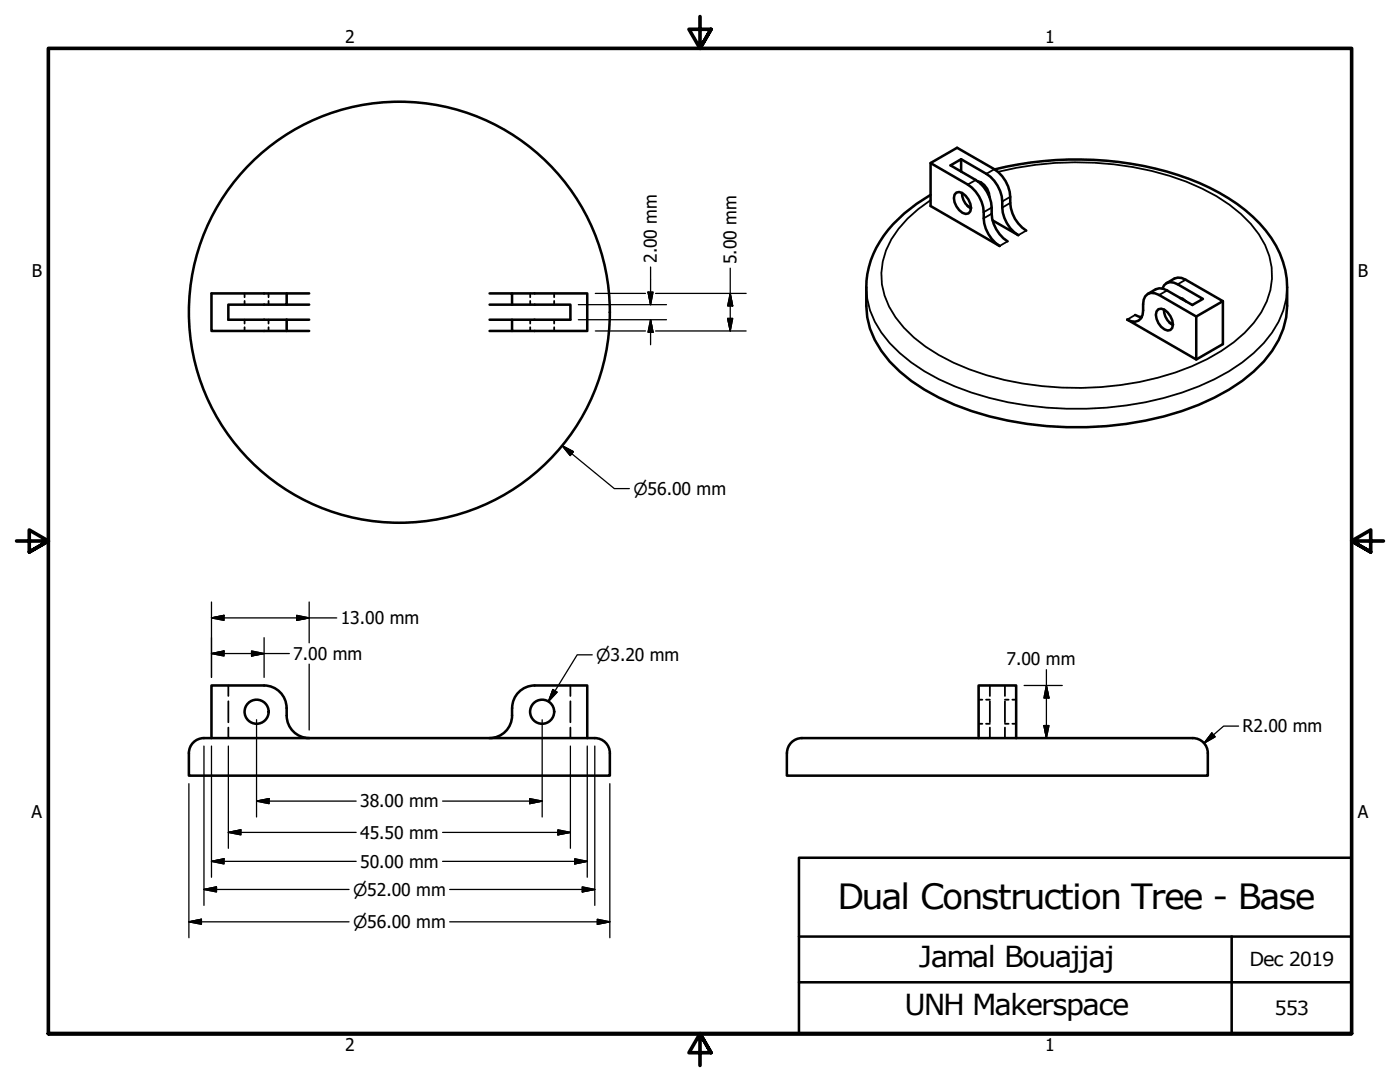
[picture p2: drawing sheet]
<svg xmlns="http://www.w3.org/2000/svg" width="279mm" height="216mm" viewBox="0 0 279 216" stroke-linecap="round" stroke-linejoin="round" font-family="sans-serif">
<!-- layer: Visible (ANSI) -->
<g fill="none" stroke="#000" stroke-width=".51">
<path d="M185.7 32.5v8.6l13.8 8a7.2 7.2 0 0 1-3.2-6.8 7 7 0 0 0-3.2-5.5l-7.4-4.3 5.3-3 7.4 4.3a7.1 7.1 0 0 1 3.2 6.7 7 7 0 0 0 3.2 5.5M190.9 38.4a2.14 2.14 0 0 1 2.4 1.4 2.09 2.09 0 0 1 0 2.8 2.11 2.11 0 0 1-2.4-1.4 2.09 2.09 0 0 1 0-2.8zM191.8 34.2v-2.4l-2.1 1.2 5 2.9a7.1 7.1 0 0 1 3.2 6.8 7 7 0 0 0 3.2 5.5M191.8 31.8l5 2.9a7.1 7.1 0 0 1 3.2 6.7 7 7 0 0 0 3.2 5.5l-5.1-2.9M192 38.5a3.6 3.6 0 0 0 1.8 3.1M195.1 36.2a3.3 3.3 0 0 1 2.4 3.1M195.7 36.3v.3M198.5 33.8a66.7 66.7 0 0 1 40.9 2.7 32.9 32.9 0 0 1 14.3 11 17.8 17.8 0 0 1 3.2 9.8v3.7a17.8 17.8 0 0 1-6.7 13.1 45.3 45.3 0 0 1-21.6 9.8 68.4 68.4 0 0 1-38.1-3.1 32.4 32.4 0 0 1-14.6-10.8 15.4 15.4 0 0 1-3-9 22.8 22.8 0 0 1 .9-9 23.2 23.2 0 0 1 9.1-11.3l2.8-1.8M57.2 58.5h-15v7.5h15M61.7 58.5h-4.5v2.3h-11.6v3h16.1M97.7 58.5h4.5v2.3M102.2 58.5h15v7.5h-15v-2.2h-4.5"/>
<path d="M193.1 41.1l.7 .4M232 57.6a1.68 1.68 0 0 1 2.2-1.2l5.9 3.2-2.1 1.3-5.9-3.3-.8-.1-.6 .2-1.6 1M232.8 56.5l1.6-.9 .6-.2 .8 .1 8.3 4.6-5.4 3.1-7.4-4.3a1.95 1.95 0 0 0-2.2-.3 1.95 1.95 0 0 0-1 2.1v1.2a1.94 1.94 0 0 1-.9 2.1 1.94 1.94 0 0 1-2.2-.2l13.7 7.9 5.4-3v-8.6M235.5 59.5l.6 .2 .6 .4M236 59.6v.1M57.2 63.8v2.2h4.5M57.2 60.8h4.5M97.7 60.8h16.1v3h-11.6M97.7 66h4.5M226.5 62.8l1.4 .5M231.2 61.7a2.06 2.06 0 0 1 2.4 1.4 2.09 2.09 0 0 1 0 2.7 2.15 2.15 0 0 1-2.4-1.3 2.09 2.09 0 0 1 0-2.8zM232.3 61.8a3.6 3.6 0 0 0 1.8 3.1"/>
<path d="M233.4 64.3l.7 .4M238.7 63.2v8.5M38.4 148.4a2.99 2.99 0 0 1 2.3-1.1h78a2.99 2.99 0 0 1 3 3v4.5h-84v-4.5l.1-.7zM57.2 141.3a4.5 4.5 0 0 0-4.5-4.5h-10.5v10.5M57.2 141.3a5.2 5.2 0 0 0 1.6 4.9 4.5 4.5 0 0 0 2.9 1.1M102.2 141.3a5.2 5.2 0 0 1-1.6 4.9 4.5 4.5 0 0 1-2.9 1.1M102.2 141.3a4.5 4.5 0 0 1 4.5-4.5h10.5v10.5M157.1 150.3a2.99 2.99 0 0 1 2.9-3h78.1a2.99 2.99 0 0 1 2.9 3v4.5h-84v-4.5M195.3 147.3v-10.5h7.5v10.5"/>
<circle cx="79.7" cy="62.3" r="42"/>
<circle cx="51.2" cy="142" r="2.4"/>
<circle cx="108.2" cy="142" r="2.4"/>
</g>
<!-- layer: Hidden (ANSI) -->
<g fill="none" stroke="#000" stroke-width=".36">
<path d="M48.8 58.5v.8M53.6 58.5v.8M105.8 58.5v.8M110.6 58.5v.8M48.8 60v.8M48.8 63.8v.8M48.8 65.3v.7M53.6 60v.8M53.6 63.8v.8M53.6 65.3v.7M105.8 60v.8M105.8 63.8v.8"/>
<path d="M105.8 65.3v.7M110.6 60v.8M110.6 63.8v.8M110.6 65.3v.7M45.6 136.8v2.1M45.6 139.9v4.2M113.8 136.8v2.1M113.8 139.9v4.2M195.3 139.6h.7M196.8 139.6h.7M197.5 136.8v2.1M197.5 139.9v4.2"/>
<path d="M200.6 136.8v2.1M200.6 139.9v4.2M200.6 139.6h.7M202 139.6h.8M45.6 145.2v2.1M113.8 145.2v2.1M195.3 144.4h.7M196.8 144.4h.7M197.5 145.2v2.1M200.6 145.2v2.1M200.6 144.4h.7M202 144.4h.8"/>
</g>
<!-- layer: Visible Narrow (ANSI) -->
<g fill="none" stroke="#000" stroke-width=".36">
<path d="M194.7 35.9l-1.6 .9M198.4 33.8l-1.6 .9M199.2 34.3a64.2 64.2 0 0 1 37.5 1.9 30.6 30.6 0 0 1 14.5 10.5 14.1 14.1 0 0 1-1 17.7 34.2 34.2 0 0 1-15.7 9.9 64 64 0 0 1-41-.6 31 31 0 0 1-14.8-10.4 14 14 0 0 1 .6-17.6l1.8-2.1 2.2-1.9 2.4-1.8M201.6 39.3l-1.6 .9M172.9 57.3a17.7 17.7 0 0 0 6.7 13.1 42.8 42.8 0 0 0 17.8 9 69.1 69.1 0 0 0 41.8-2.3 32.5 32.5 0 0 0 14.7-10.7 15.8 15.8 0 0 0 3-9.1M197.9 42.7l-1.6 .9M197.9 41.4l-1.6 .9M201.1 48.2l-1.6 .9M201.6 40.5l-1.6 .9M204.8 46l-1.6 .9M232.9 58l-1.6 .9M236.6 55.8l-1.6 .9"/>
<path d="M226.5 62.8l-1.5 1"/>
</g>
<!-- layer: Border (ANSI) -->
<path d="M139.7 3.3v6.4l-2.2-3.9h4.4l-2.2 3.9 2.2-3.9M3.3 107.9h6.4l-3.9-2.2v4.5l3.9-2.3-3.9 2.3M276.1 107.9h-6.4l3.9-2.2v4.5l-3.9-2.3 3.9 2.3M9.7 206.2v-196.5h260v196.5h-260h260M141.9 210.1l-2.2-3.9 2.2 3.9h-4.4l2.2-3.9v6.4" fill="none" stroke="#000" stroke-width=".72"/>
<!-- layer: Title (ANSI) -->
<path d="M159.4 171.2h110.3v35h-110.3zM159.4 196h110.3M159.4 186.9h110.3M245.8 186.9v19.3" fill="none" stroke="#000" stroke-width=".51"/>
<!-- layer: Dimension (ANSI) -->
<g fill="none" stroke="#000" stroke-width=".25">
<path d="M118.8 58.5h10M129.3 58.3h1l-.5 2.5zM129.8 53.3v7.5M130.8 58.5h18.1M145.7 58.5l.5 2.5h-1zM145.7 53.5v12.5M115.4 63.8h17.6M115.4 60.8h17.6M118.8 66h10M129.8 63.8l.5 2.5h-1zM129.8 63.8v5M130.8 66h18.1"/>
<path d="M145.2 63.5h1l-.5 2.5zM112.2 88.9l2.2 1.2-.6 .8zM112.2 88.9l10.4 8.6h3M42.2 130.4l2.5-.5v1zM42.2 123.3l2.5-.5v1zM42.2 120.1v15.1M42.2 130.4h15.5M42.2 123.3h25M50.2 129.9l2.5 .5-2.5 .5zM52.7 127.2v8M59.2 122.8l2.5 .5-2.5 .5zM61.7 120.1v8.2"/>
<path d="M61.7 132.5v13.2M110.3 137.6l.9 .5-1.7 1.9zM118.2 130.7h-3l-5.7 9.3M204.4 136.8h7.6M208.8 136.8l.5 2.5h-1zM208.8 133.6v13.7M37.7 156.4v30.7M40.7 148.9v31.8M42.2 148.9v26.1M45.6 148.9v20.4M51.2 159.9l2.5-.5v1zM51.2 159.9h19.9"/>
<path d="M51.2 143.6v19.4M88.3 159.9h19.9M105.7 159.4l2.5 .5-2.5 .5zM108.2 143.6v19.4M113.8 148.9v20.4M117.2 148.9v26.1M118.7 148.9v31.8M121.7 156.4v30.7M204.4 147.3h7.6M208.3 144.8h1l-.5 2.5zM241.9 146.3l.6 .7-2.2 1.3zM247.2 144.9h-3l-3.9 3.4"/>
<path d="M40.7 177.5l2.5-.5v1zM40.7 177.5h29M42.2 171.9l2.5-.5v1zM42.2 171.9h28.9M45.6 166.1l2.5-.5v1zM45.6 166.1h25.5M88.3 166.1h25.5M88.3 171.9h28.9M89.7 177.5h29M111.3 165.6l2.5 .5-2.5 .5zM114.7 171.4l2.5 .5-2.5 .5zM116.2 177l2.5 .5-2.5 .5z"/>
<path d="M37.7 183.9l2.5-.5v1zM37.7 183.9h32M89.7 183.9h32M119.2 183.4l2.5 .5-2.5 .5z"/>
</g>
<g fill="#000" stroke="#000" stroke-width=".25">
<path d="M129.3 58.3l.5 2.5zM129.3 58.3h1l-.5 2.5zM129.8 63.8l.5 2.5zM129.8 63.8l.5 2.5h-1zM145.2 63.5l.5 2.5zM145.2 63.5h1l-.5 2.5zM145.7 58.5l.5 2.5zM145.7 58.5l.5 2.5h-1zM112.2 88.9l2.2 1.2zM112.2 88.9l2.2 1.2-.6 .8zM42.2 130.4l2.5-.5zM42.2 130.4l2.5-.5v1z"/>
<path d="M42.2 123.3l2.5-.5zM42.2 123.3l2.5-.5v1zM50.2 130.9l2.5-.5zM50.2 129.9l2.5 .5-2.5 .5zM59.2 123.8l2.5-.5zM59.2 122.8l2.5 .5-2.5 .5zM110.3 137.6l-.8 2.4zM110.3 137.6l.9 .5-1.7 1.9zM208.8 136.8l.5 2.5zM208.8 136.8l.5 2.5h-1zM51.2 159.9l2.5-.5zM51.2 159.9l2.5-.5v1z"/>
<path d="M208.3 144.8l.5 2.5zM208.3 144.8h1l-.5 2.5zM241.9 146.3l-1.6 2zM241.9 146.3l.6 .7-2.2 1.3zM40.7 177.5l2.5-.5zM40.7 177.5l2.5-.5v1zM42.2 171.9l2.5-.5zM42.2 171.9l2.5-.5v1zM45.6 166.1l2.5-.5zM45.6 166.1l2.5-.5v1zM105.7 160.4l2.5-.5zM105.7 159.4l2.5 .5-2.5 .5z"/>
<path d="M111.3 166.6l2.5-.5zM111.3 165.6l2.5 .5-2.5 .5zM114.7 172.4l2.5-.5zM114.7 171.4l2.5 .5-2.5 .5zM116.2 178l2.5-.5zM116.2 177l2.5 .5-2.5 .5zM37.7 183.9l2.5-.5zM37.7 183.9l2.5-.5v1zM119.2 184.4l2.5-.5zM119.2 183.4l2.5 .5-2.5 .5z"/>
</g>
<text font-size="6.9" x="167.1" y="181.3">Dual Construction Tree - Base</text>
<g font-size="5.8">
<text x="183.3" y="192.9">Jamal Bouajjaj</text>
<text x="180.5" y="202.5">UNH Makerspace</text>
</g>
<g font-size="3.9">
<text x="249.4" y="192.8">Dec 2019</text>
<text x="254.4" y="202.6">553</text>
</g>
<g font-size="3.5">
<text x="68.9" y="8.6">2</text>
<text x="208.6" y="8.6">1</text>
<text x="131.1" y="52.5" transform="rotate(-90 131.1 52.5)">2.00 mm</text>
<text x="147" y="52.7" transform="rotate(-90 147 52.7)">5.00 mm</text>
<text x="6.3" y="55.2">B</text>
<text x="271" y="55.2">B</text>
<text x="68" y="124.6">13.00 mm</text>
<text x="58.5" y="131.7">7.00 mm</text>
<text x="200.9" y="132.8">7.00 mm</text>
<text x="248" y="146.2">R2.00 mm</text>
<text x="71.9" y="161.1">38.00 mm</text>
<text x="6.3" y="163.2">A</text>
<text x="71.9" y="167.3">45.50 mm</text>
<text x="271" y="163.2">A</text>
<text x="71.9" y="173.1">50.00 mm</text>
<text x="68.9" y="209.8">2</text>
<text x="208.6" y="209.8">1</text>
</g>
<g font-size="3.3">
<text x="126.4" y="98.7">⌀56.00 mm</text>
<text x="119" y="131.9">⌀3.20 mm</text>
<text x="70.5" y="178.7">⌀52.00 mm</text>
<text x="70.5" y="185.2">⌀56.00 mm</text>
</g>
</svg>
